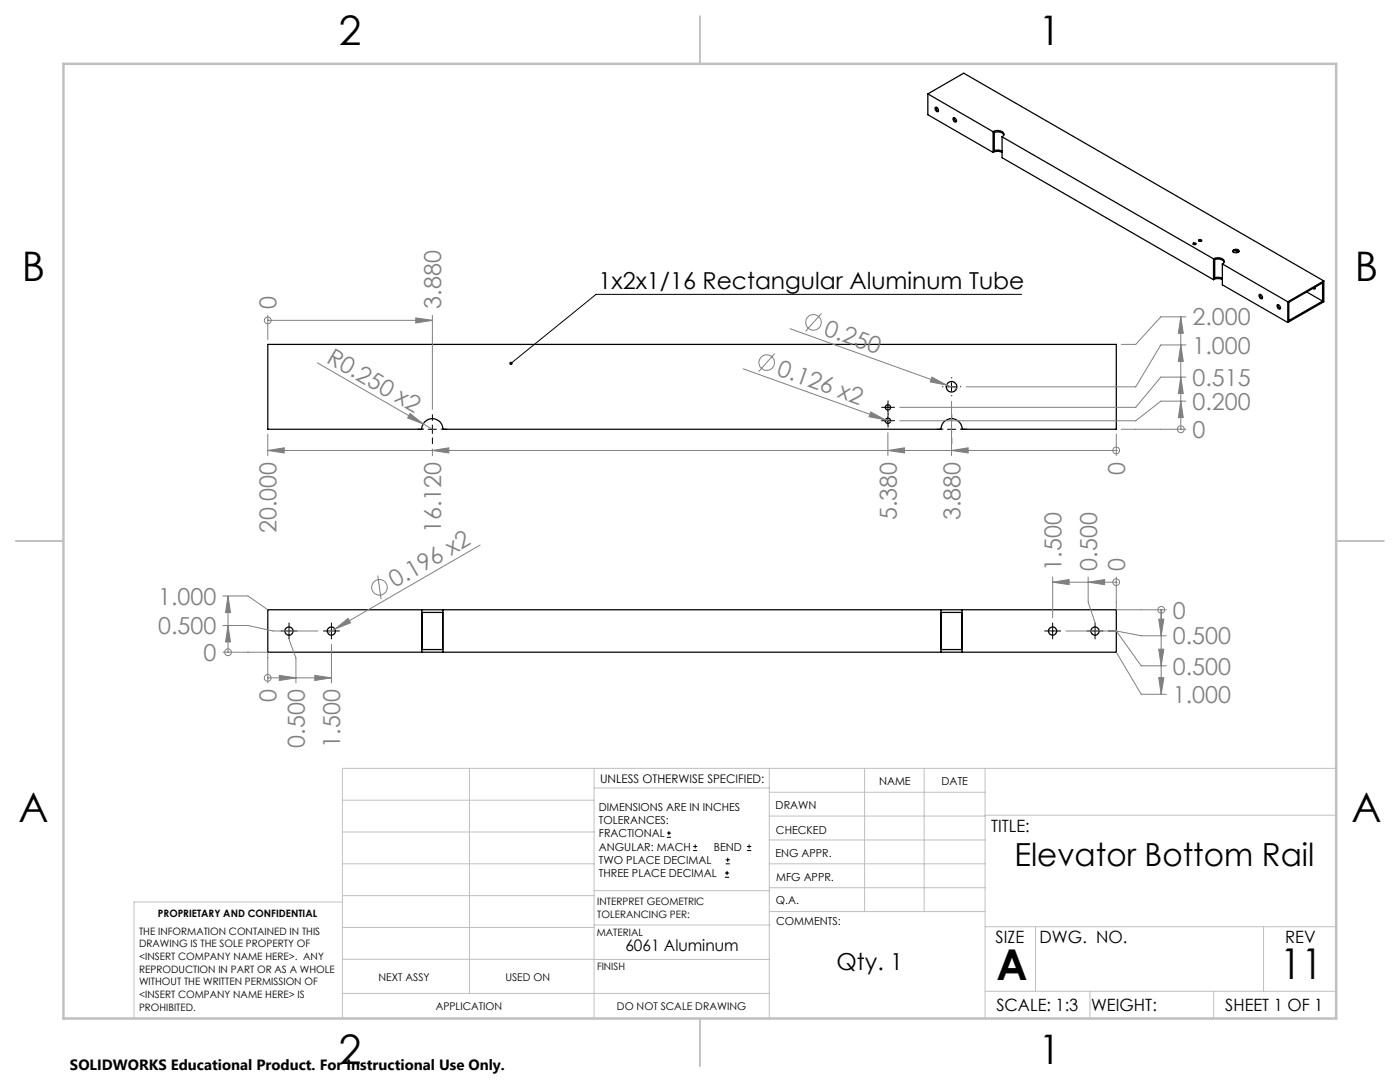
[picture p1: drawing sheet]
<svg xmlns="http://www.w3.org/2000/svg" width="279mm" height="216mm" viewBox="0 0 279 216" stroke-linecap="round" stroke-linejoin="round" font-family="sans-serif">
<g fill="none" stroke="#000" stroke-width=".25">
<path d="M185.2 18.7v4.2l13 7.5M185.2 18.7l13 7.6M185.2 18.7l7.1-4.1 71.9 41.5M186.7 21.4a.5 .5 0 0 1 .5 .3 .5 .5 0 0 1-.1 .6l-.4-.3zM186.8 21.4l.1 .5 .4 .3M187.1 21.5l-.3 .2M190.3 23.5a.56 .56 0 0 1 .5 .8 .56 .56 0 0 1-.5-.8zM190.4 23.5v.3l.5 .4M198.2 26.3a1.48 1.48 0 0 1 2.2 .5l-.4 .5M198.2 30.4l.8-.2 1 .2M198.2 26.3v4.1M200 27.3v4.2l42.2 24.3"/>
<path d="M200 27.3l42.2 24.3M200.3 26.9a1.58 1.58 0 0 0-1.9-.5v3.7l.9-.1 .7 .2M238.2 48.5l.5 .1a.31 .31 0 0 1-.3 .2 .31 .31 0 0 1-.3-.2zM238.2 48.8h.4M239.2 47.9a.29 .29 0 0 1 .4-.1 .29 .29 0 0 1 .1 .3h-.4zM239.3 48.1h.4M242.2 51.6a1.63 1.63 0 0 1 2.1 .4v.4l-.4 .3M242.2 55.8l.5-.2h.9l.3 .2M242.2 51.6v4.2M243.9 52.7v4.1l13.1 7.5M243.9 52.7l13.1 7.5M244.3 52.3a1.55 1.55 0 0 0-1.9-.5v3.6l.6-.1 .9 .2"/>
<path d="M246.1 50a.77 .77 0 0 1 1.2 .1 .75 .75 0 0 1-1.3 0zM246.1 50.2a.84 .84 0 0 1 1.2 0M246.5 50l.6 .3M251.4 58.7a.58 .58 0 0 1 .4 .9 .6 .6 0 0 1-.4-.9zM251.5 58.7l.1 .5 .4 .3M260.8 58.3l3.1 1.8M262.3 57.4l.2 .1M262.5 57.3l-.1 .4-.4-.2M264.2 56.1l-7.2 4.1M264.2 56.1v4.1l-7.2 4.1M53.4 68.7h169.4v17h-30.8a2.12 2.12 0 0 0-2.1-2.2 2.12 2.12 0 0 0-2.1 2.2h-99.4a2.12 2.12 0 0 0-2.1-2.2 2.12 2.12 0 0 0-2.1 2.2h-30.8zM254.9 60.9a.47 .47 0 0 1 .5 .2 .47 .47 0 0 1-.1 .6l-.3-.3z"/>
<path d="M255.1 60.8l.1 .5 .4 .3M257 60.2v4.1M257.2 60.3l6.7-3.9v3.7l-6.7 3.9zM84.2 121.7h4.2M84.2 130.1h4.2M84.2 121.7h-30.8v8.4h30.8M84.2 121.7v8.4M84.2 122.2h4.1v7.4h-4.1zM88.4 121.7h99.4M88.4 130.1h99.4M88.4 121.7v8.4M187.8 121.7h4.2"/>
<path d="M187.8 130.1h4.2M187.8 121.7v8.4M187.9 122.2h4v7.4h-4zM192 121.7h30.8v8.4h-30.8M192 121.7v8.4"/>
<circle cx="189.9" cy="77.2" r="1.06"/>
<circle cx="177.2" cy="81.3" r=".53"/>
<circle cx="177.2" cy="84" r=".54"/>
<circle cx="57.7" cy="125.9" r=".82"/>
<circle cx="66.1" cy="125.9" r=".82"/>
<circle cx="210.1" cy="125.9" r=".82"/>
<circle cx="218.5" cy="125.9" r=".82"/>
</g>
<g fill="none" stroke="#808080" stroke-width=".2">
<path d="M53.4 63.9h.1M53.4 62.9v4.8M53.4 63.9h32.9M63.3 72.4l23 13.3M83 63.4l3.3 .5-3.3 .6zM86.3 62.9v18.8M148.3 73.6l28.4 10.2M154.6 70.6l-3.2 3.6M157.7 65.6l31.2 11.2M163.9 62.5l-3.1 3.6M186 75.2l2.9 1.6-3.3-.6zM188.9 76.8l2 .7"/>
<path d="M235.7 63.2v22.5M235.7 75.2l.4 3.3h-.9zM235.7 68.8l.4 3.3h-.9zM235.7 63.2l.4 3.3h-.9zM236.7 75.2h-5l-5 6.1h-47.1M236.7 68.8h-5l-5 8.4h-33.9M236.7 63.2h-5l-5 5.5h-2.9M53.4 86.6v4.3M53.4 89.9h169.4M53.4 89.9l3.3-.5v1zM81.8 82.5l2.7 2.1-3.1-1.2zM86.3 89.6v1.3"/>
<path d="M86.3 89.9l3.3-.5v1zM173.8 82.2l2.9 1.6-3.3-.7zM176.7 83.8l1 .3M177.2 86.3v4.6M177.2 89.9l3.3-.5v1zM189.9 80.1v10.8M189.9 89.9l3.3-.5v1zM222.8 89.9h.1M222.8 86.6v4.3M223.8 85.7h12.9M235.7 80l.4 3.3h-.9zM235.7 85.7h.1"/>
<path d="M236.7 80h-5l-5 4h-47.1M44.5 118.9h5l3.9 2.8M45.5 118.9v11.2M45.5 118.9l.5 3.3h-1zM75.4 114.8l.7 4.8M95.8 108.8l-28.9 16.7M210.1 116.2h12.7M210.1 115.1v8.2M210.1 116.2l3.3-.6v1.1zM217.2 115.1v5.1l1.3 4M217.2 116.2l3.3-.6v1.1zM222.8 116.2h.1"/>
<path d="M222.8 115.1v6.6h10M44.5 124.8h5l5 1.1h9M44.5 130.1h8.9v6.2M45.5 130.1h.1M45.5 124.8l.5 3.3h-1zM53.4 135.3h.1M53.4 135.3h12.7M55.7 134.8l3.4 .5-3.4 .5zM57.7 127.6l1.4 3.7v5M62.8 134.8l3.3 .5-3.3 .5zM66.1 128.6v7.7M66.9 125.5l2.6-2.1 .5 .9z"/>
<path d="M66.9 125.5l-1.5 .8M212.7 125.9h10.1M222.8 125.9l5 7h5M222.8 130.1l5 8.4h5M222.8 125.9l5 1h5M231.2 129.5h1.1l-.6 3.4zM231.2 135.2h1.1l-.6 3.3zM231.2 123.5h1.1l-.6 3.4zM231.7 121.7v16.8M231.7 121.7h.1"/>
<circle cx="53.4" cy="63.9" r=".68"/>
<circle cx="153" cy="72.4" r="1.57"/>
<circle cx="162.3" cy="64.3" r="1.55"/>
<circle cx="222.8" cy="89.9" r=".69"/>
<circle cx="235.6" cy="85.7" r=".69"/>
<circle cx="75.7" cy="117.2" r="1.56"/>
<circle cx="222.8" cy="116.2" r=".68"/>
<circle cx="45.5" cy="130.2" r=".68"/>
<circle cx="53.4" cy="135.3" r=".68"/>
<circle cx="231.7" cy="121.7" r=".67"/>
</g>
<g fill="none" stroke="#000" stroke-width=".2">
<path d="M203.9 58.7h-84.9l-17 13.8M189.1 77.2h1.6M189.9 76.3v1.7M85.4 85.7h1.7M86.3 84.8v1.7M176.4 81.3h1.6M176.4 84h1.6M177.2 80.5v1.6M177.2 83.1v1.7M189.1 85.7h1.6M189.9 84.8v1.7M56.8 125.9h1.7"/>
<path d="M57.7 125.1v1.7M65.3 125.9h1.7M66.1 125.1v1.7M209.2 125.9h1.7M210.1 125.1v1.7M217.7 125.9h1.7M218.5 125.1v1.7M133.1 167.1h.8M133.1 166.2h.8M133.5 165.8v.9M138.3 169.7h.8M138.3 168.9h.8"/>
<path d="M138.7 168.5v.8M144.7 175h.8M144.7 174.2h.8M144.8 172.4h.9M144.8 171.6h.9M145.1 173.8v.8M145.2 171.1v.9M149.1 169.7h.8M149.1 168.9h.8M149.5 168.5v.8"/>
</g>
<g fill="none" stroke="#000" stroke-width=".2" stroke-dasharray="15.2 1.3 1.3 1.3" stroke-linecap="butt">
<path d="M188.3 77.2h-.3M189.9 75.5v-.2M189.9 78.8v.3M191.6 77.2h.2M84.6 85.6h-1.3M86.3 84v-1.3M86.3 87.3v1.3M88 85.6h1.2M176.4 81.3h-.5M176.4 83.9h-.5M177.2 80.4v-.5M177.2 82.1v.5"/>
<path d="M177.2 83.1v-.5M177.2 84.8v.5M178.1 81.3h.5M178.1 83.9h.5M188.3 85.6h-1.3M189.9 84v-1.3M189.9 87.3v1.3M191.6 85.6h1.3M56.8 125.9h-.8M57.7 125.1v-.9M57.7 126.7v.9M58.5 125.9h.8"/>
<path d="M65.3 125.9h-.8M66.1 125.1v-.9M66.1 126.7v.9M67 125.9h.8M209.2 125.9h-.8M210.1 125.1v-.9M210.1 126.7v.9M210.9 125.9h.8M217.7 125.9h-.8M218.5 125.1v-.9M218.5 126.7v.9M219.4 125.9h.8"/>
</g>
<g fill="none" stroke="#c0c0c0" stroke-width=".2">
<path d="M68.3 159.7h50.3M93.7 153.3v44.9M118.6 153.3v49.9M118.6 157.2h34.9M153.5 153.3v49.9M153.5 158.1h43.1M172.5 153.3v28.6M184.4 153.3v28.6M196.6 153.3v49.9M266.7 153.3h-198.4v49.9M68.3 178.7h50.3M68.3 172.4h50.3"/>
<path d="M68.3 166h50.3M68.3 180h-41.6v23.2M118.6 177.7h35M153.5 167.6h43.1M153.5 162.8h43.1M153.5 172.4h43.1M153.5 177.1h43.1M196.6 162.7h70.1M68.3 198.2h85.2M68.3 191.4l85.2 .1M68.3 185.1h50.3M118.6 184.6h35"/>
<path d="M153.6 181.9h43M196.6 197.8h70.1M196.6 184.9h70.1M206.7 184.9v12.9M217.5 197.8v5.4M242.2 197.8v5.4M252.2 184.9v12.9"/>
</g>
<path d="M139.7 3.2v9.5M3.1 107.9h9.6M266.7 107.9h9.5M139.7 203.2v9.6" fill="none" stroke="#c0c0c0" stroke-width=".25"/>
<path d="M12.7 12.7h254v190.5h-254z" fill="none" stroke="#c0c0c0" stroke-width=".5"/>
<path d="M101.7 72.2a.34 .34 0 0 1 .5 .1 .34 .34 0 0 1 0 .5 .34 .34 0 0 1-.5-.1l.3-.2-.3 .2z" fill="#000"/>
<g fill="#808080">
<path d="M81.8 82.5l2.7 2.1-3.1-1.2z"/>
<path d="M186 75.2l2.9 1.6-3.3-.6z"/>
<path d="M173.8 82.2l2.9 1.6-3.3-.7z"/>
<path d="M66.9 125.5l2.6-2.1 .5 .9z"/>
<path d="M231.2 129.5h1.1l-.6 3.4zM231.2 135.2h1.1l-.6 3.3zM45.5 124.8l.5 3.3h-1zM45.5 118.9l.5 3.3h-1zM231.2 123.5h1.1l-.6 3.4zM235.7 80l.4 3.3h-.9zM235.7 75.2l.4 3.3h-.9zM235.7 68.8l.4 3.3h-.9zM235.7 63.2l.4 3.3h-.9z"/>
<path d="M217.2 116.2l3.3-.6v1.1zM210.1 116.2l3.3-.6v1.1zM55.7 134.8l3.4 .5-3.4 .5zM62.8 134.8l3.3 .5-3.3 .5zM53.4 89.9l3.3-.5v1zM83 63.4l3.3 .5-3.3 .6zM86.3 89.9l3.3-.5v1zM189.9 89.9l3.3-.5v1zM177.2 89.9l3.3-.5v1z"/>
</g>
<g font-size="8.5">
<text x="198.9" y="195.5">A</text>
<text x="255.5" y="195.4">11</text>
</g>
<g font-size="8.1">
<text x="67.6" y="8.9">2</text>
<text x="207.3" y="8.9">1</text>
<text x="4.4" y="56.2">B</text>
<text x="270.4" y="56.2">B</text>
<text x="3.7" y="164.1">A</text>
<text x="269.7" y="164.1">A</text>
<text x="67.6" y="212.4">2</text>
<text x="207.3" y="212.4">1</text>
</g>
<text font-size="6.3" x="202.4" y="172.9">Elevator Bottom Rail</text>
<g font-size="4.7">
<text x="119.5" y="57.7">1x2x1/16 Rectangular Aluminum Tube</text>
<text x="166.9" y="193.5">Qty. 1</text>
</g>
<g font-size="4.7" fill="#808080">
<text x="55.2" y="61.6" transform="rotate(-90 55.2 61.6)">0</text>
<text x="88.1" y="61.6" transform="rotate(-90 88.1 61.6)">3.880</text>
<text x="238" y="64.9">2.000</text>
<text x="164.2" y="66.8" transform="rotate(20 164.2 66.8)">0.250</text>
<text x="238" y="70.6">1.000</text>
<text x="65" y="72.2" transform="rotate(30 65 72.2)">R0.250 x2</text>
<text x="154.9" y="74.8" transform="rotate(20 154.9 74.8)">0.126 x2</text>
<text x="238" y="77">0.515</text>
<text x="238" y="81.8">0.200</text>
<text x="238" y="87.4">0</text>
<text x="224.5" y="94.8" transform="rotate(-90 224.5 94.8)">0</text>
<text x="55.2" y="106.4" transform="rotate(-90 55.2 106.4)">20.000</text>
<text x="88.1" y="106.4" transform="rotate(-90 88.1 106.4)">16.120</text>
<text x="179" y="103.8" transform="rotate(-90 179 103.8)">5.380</text>
<text x="191.7" y="103.8" transform="rotate(-90 191.7 103.8)">3.880</text>
<text x="211.8" y="113.8" transform="rotate(-90 211.8 113.8)">1.500</text>
<text x="218.9" y="113.8" transform="rotate(-90 218.9 113.8)">0.500</text>
<text x="224.5" y="113.8" transform="rotate(-90 224.5 113.8)">0</text>
<text x="78.8" y="117.4" transform="rotate(-30 78.8 117.4)">0.196 x2</text>
<text x="31.6" y="120.7">1.000</text>
<text x="234.1" y="123.4">0</text>
<text x="31.6" y="126.6">0.500</text>
<text x="40.6" y="131.9">0</text>
<text x="234.1" y="128.6">0.500</text>
<text x="234.1" y="134.6">0.500</text>
<text x="55.2" y="140.1" transform="rotate(-90 55.2 140.1)">0</text>
<text x="234.1" y="140.3">1.000</text>
<text x="60.8" y="149.2" transform="rotate(-90 60.8 149.2)">0.500</text>
<text x="67.9" y="149.2" transform="rotate(-90 67.9 149.2)">1.500</text>
</g>
<g font-size="3.4">
<text x="197.8" y="166">TITLE:</text>
<text x="198.7" y="188.1">SIZE</text>
<text x="207.5" y="188.1">DWG. NO.</text>
<text x="256.5" y="188.2">REV</text>
<text x="198.8" y="201.7">SCALE: 1:3</text>
<text x="217.7" y="201.8">WEIGHT:</text>
<text x="244.5" y="201.7">SHEET 1 OF 1</text>
</g>
<text font-size="3.2" x="124.8" y="189.8">6061 Aluminum</text>
<text font-size="3" x="14" y="213.5">SOLIDWORKS Educational Product. For Instructional Use Only.</text>
<text font-size="2.4" x="119.8" y="156.2">UNLESS OTHERWISE SPECIFIED:</text>
<g font-size="2.2">
<text x="119.5" y="161.8">DIMENSIONS ARE IN INCHES</text>
<text x="154.8" y="161.4">DRAWN</text>
<text x="175.4" y="156.6">NAME</text>
<text x="187.9" y="156.7">DATE</text>
<text x="119.5" y="164.4">TOLERANCES:</text>
<text x="119.5" y="167.1">FRACTIONAL</text>
<text x="154.9" y="166.3">CHECKED</text>
<text x="119.5" y="169.7">ANGULAR: MACH</text>
<text x="119.5" y="172.4">TWO PLACE DECIMAL</text>
<text x="142.5" y="169.7">BEND</text>
<text x="154.8" y="171">ENG APPR.</text>
<text x="119.5" y="175">THREE PLACE DECIMAL</text>
<text x="154.9" y="175.7">MFG APPR.</text>
<text x="154.9" y="180.4">Q.A.</text>
<text x="154.9" y="184.6">COMMENTS:</text>
</g>
<g font-size="2.1">
<text x="75.5" y="195.7">NEXT ASSY</text>
<text x="100.9" y="195.7">USED ON</text>
<text x="86.9" y="201.5">APPLICATION</text>
<text x="123.1" y="201.6">DO NOT SCALE DRAWING</text>
</g>
<g font-size="2">
<text x="31.5" y="182.9">PROPRIETARY AND CONFIDENTIAL</text>
<text x="119.2" y="180.6">INTERPRET GEOMETRIC</text>
<text x="119.2" y="183.1">TOLERANCING PER:</text>
<text x="27.8" y="186.5">THE INFORMATION CONTAINED IN THIS</text>
<text x="27.8" y="189">DRAWING IS THE SOLE PROPERTY OF</text>
<text x="27.8" y="191.6">&lt;INSERT COMPANY NAME HERE&gt;. ANY</text>
<text x="119.1" y="186.7">MATERIAL</text>
<text x="27.8" y="194.1">REPRODUCTION IN PART OR AS A WHOLE</text>
<text x="27.8" y="196.6">WITHOUT THE WRITTEN PERMISSION OF</text>
<text x="119.1" y="193.5">FINISH</text>
<text x="27.8" y="199.1">&lt;INSERT COMPANY NAME HERE&gt; IS</text>
<text x="27.8" y="201.7">PROHIBITED.</text>
</g>
</svg>
